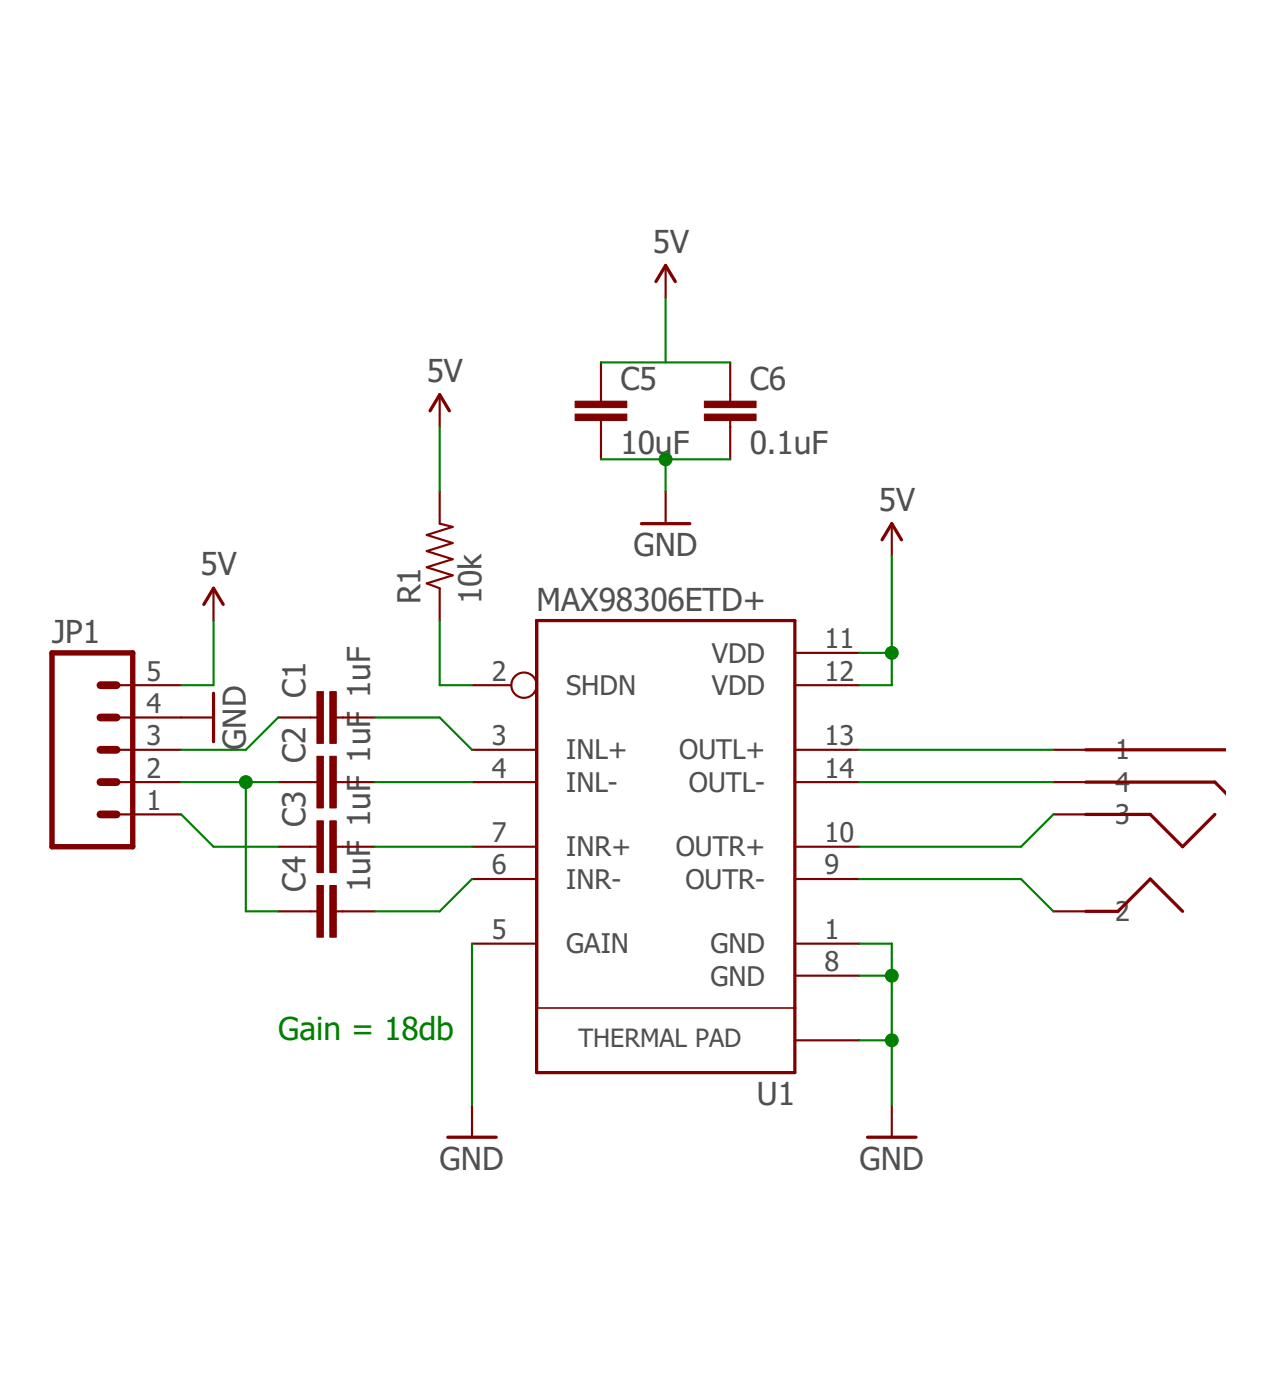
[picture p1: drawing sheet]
<?xml version="1.0" encoding="utf-8"?>
<!DOCTYPE eagle SYSTEM "eagle.dtd">
<!--
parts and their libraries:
SparkFun-PowerIC: Licensing: CC v3.0 Share-Alike You are welcome to use this library for commercial purposes.
-->
<eagle version="6.0">
<drawing>
<settings>
<setting alwaysvectorfont="no"/>
<setting verticaltext="up"/>
</settings>
<grid distance="0.1" unitdist="inch" unit="inch" style="lines" multiple="1" display="no" altdistance="0.01" altunitdist="inch" altunit="inch"/>
<schematic xreflabel="%F%N/%S.%C%R" xrefpart="/%S.%C%R">
<libraries>
<library name="SparkFun-PowerIC">
<symbols>
<symbol name="MAX98306">
<wire x1="-10.16" y1="17.78" x2="-10.16" y2="-12.7" width="0.254" layer="94"/>
<wire x1="-10.16" y1="-12.7" x2="-10.16" y2="-17.78" width="0.254" layer="94"/>
<wire x1="-10.16" y1="-17.78" x2="10.16" y2="-17.78" width="0.254" layer="94"/>
<wire x1="10.16" y1="-17.78" x2="10.16" y2="-12.7" width="0.254" layer="94"/>
<wire x1="10.16" y1="-12.7" x2="10.16" y2="17.78" width="0.254" layer="94"/>
<wire x1="10.16" y1="17.78" x2="-10.16" y2="17.78" width="0.254" layer="94"/>
<wire x1="-10.16" y1="-12.7" x2="10.16" y2="-12.7" width="0.127" layer="94"/>
<wire x1="-10.16" y1="17.78" x2="-10.16" y2="-12.7" width="0.254" layer="94"/>
<text x="10.16" y="-20.32" size="1.778" layer="95" rot="MR0">&gt;NAME</text>
<text x="-10.16" y="20.32" size="1.778" layer="95" rot="MR180">&gt;VALUE</text>
<text x="-6.858" y="-15.748" size="1.4224" layer="95" ratio="10">THERMAL PAD</text>
<pin name="VDD@2" x="15.24" y="12.7" length="middle" direction="pwr" rot="R180"/>
<pin name="INL+" x="-15.24" y="7.62" length="middle"/>
<pin name="INL-" x="-15.24" y="5.08" length="middle"/>
<pin name="GND@1" x="15.24" y="-7.62" length="middle" direction="pwr" rot="R180"/>
<pin name="OUTL+" x="15.24" y="7.62" length="middle" rot="R180"/>
<pin name="OUTL-" x="15.24" y="5.08" length="middle" rot="R180"/>
<pin name="SHDN" x="-15.24" y="12.7" length="middle" direction="in" function="dot"/>
<pin name="GND@3" x="15.24" y="-15.24" visible="off" length="middle" direction="pwr" rot="R180"/>
<pin name="GAIN" x="-15.24" y="-7.62" length="middle" direction="pas"/>
<pin name="INR+" x="-15.24" y="0" length="middle"/>
<pin name="INR-" x="-15.24" y="-2.54" length="middle"/>
<pin name="OUTR+" x="15.24" y="0" length="middle" rot="R180"/>
<pin name="OUTR-" x="15.24" y="-2.54" length="middle" rot="R180"/>
<pin name="GND@2" x="15.24" y="-10.16" length="middle" direction="pwr" rot="R180"/>
<pin name="VDD@1" x="15.24" y="15.24" length="middle" direction="pwr" rot="R180"/>
</symbol>
</symbols>
<devicesets>
<deviceset name="MAX98306" prefix="U">
<gates>
<gate name="G$1" symbol="MAX98306" x="0" y="0"/>
</gates>
<devices>
<device name="ETD+" package="14-TDFN">
<connects>
<connect gate="G$1" pin="GAIN" pad="5"/>
<connect gate="G$1" pin="GND@1" pad="1"/>
<connect gate="G$1" pin="GND@2" pad="8"/>
<connect gate="G$1" pin="GND@3" pad="15"/>
<connect gate="G$1" pin="INL+" pad="3"/>
<connect gate="G$1" pin="INL-" pad="4"/>
<connect gate="G$1" pin="INR+" pad="7"/>
<connect gate="G$1" pin="INR-" pad="6"/>
<connect gate="G$1" pin="OUTL+" pad="13"/>
<connect gate="G$1" pin="OUTL-" pad="14"/>
<connect gate="G$1" pin="OUTR+" pad="10"/>
<connect gate="G$1" pin="OUTR-" pad="9"/>
<connect gate="G$1" pin="SHDN" pad="2"/>
<connect gate="G$1" pin="VDD@1" pad="11"/>
<connect gate="G$1" pin="VDD@2" pad="12"/>
</connects>
<technologies>
<technology name=""/>
</technologies>
</device>
</devices>
</deviceset>
</devicesets>
</library>
<library name="SparkFun-Passives">
<symbols>
<symbol name="CAP">
<wire x1="0" y1="2.54" x2="0" y2="2.032" width="0.1524" layer="94"/>
<wire x1="0" y1="0" x2="0" y2="0.508" width="0.1524" layer="94"/>
<text x="1.524" y="2.921" size="1.778" layer="95">&gt;NAME</text>
<text x="1.524" y="-2.159" size="1.778" layer="96">&gt;VALUE</text>
<rectangle x1="-2.032" y1="0.508" x2="2.032" y2="1.016" layer="94"/>
<rectangle x1="-2.032" y1="1.524" x2="2.032" y2="2.032" layer="94"/>
<pin name="1" x="0" y="5.08" visible="off" length="short" direction="pas" swaplevel="1" rot="R270"/>
<pin name="2" x="0" y="-2.54" visible="off" length="short" direction="pas" swaplevel="1" rot="R90"/>
</symbol>
<symbol name="RESISTOR">
<wire x1="-2.54" y1="0" x2="-2.159" y2="1.016" width="0.1524" layer="94"/>
<wire x1="-2.159" y1="1.016" x2="-1.524" y2="-1.016" width="0.1524" layer="94"/>
<wire x1="-1.524" y1="-1.016" x2="-0.889" y2="1.016" width="0.1524" layer="94"/>
<wire x1="-0.889" y1="1.016" x2="-0.254" y2="-1.016" width="0.1524" layer="94"/>
<wire x1="-0.254" y1="-1.016" x2="0.381" y2="1.016" width="0.1524" layer="94"/>
<wire x1="0.381" y1="1.016" x2="1.016" y2="-1.016" width="0.1524" layer="94"/>
<wire x1="1.016" y1="-1.016" x2="1.651" y2="1.016" width="0.1524" layer="94"/>
<wire x1="1.651" y1="1.016" x2="2.286" y2="-1.016" width="0.1524" layer="94"/>
<wire x1="2.286" y1="-1.016" x2="2.54" y2="0" width="0.1524" layer="94"/>
<text x="-3.81" y="1.4986" size="1.778" layer="95">&gt;NAME</text>
<text x="-3.81" y="-3.302" size="1.778" layer="96">&gt;VALUE</text>
<pin name="2" x="5.08" y="0" visible="off" length="short" direction="pas" swaplevel="1" rot="R180"/>
<pin name="1" x="-5.08" y="0" visible="off" length="short" direction="pas" swaplevel="1"/>
</symbol>
</symbols>
<devicesets>
<deviceset name="CAP" prefix="C" uservalue="yes">
<gates>
<gate name="G$1" symbol="CAP" x="0" y="0"/>
</gates>
<devices>
<device name="PTH" package="CAP-PTH-SMALL">
<connects>
<connect gate="G$1" pin="1" pad="1"/>
<connect gate="G$1" pin="2" pad="2"/>
</connects>
<technologies>
<technology name=""/>
</technologies>
</device>
<device name="PTH2" package="CAP-PTH-SMALL2">
<connects>
<connect gate="G$1" pin="1" pad="1"/>
<connect gate="G$1" pin="2" pad="2"/>
</connects>
<technologies>
<technology name=""/>
</technologies>
</device>
<device name="0805" package="0805">
<connects>
<connect gate="G$1" pin="1" pad="1"/>
<connect gate="G$1" pin="2" pad="2"/>
</connects>
<technologies>
<technology name=""/>
</technologies>
</device>
<device name="PTH3" package="CAP-PTH-LARGE">
<connects>
<connect gate="G$1" pin="1" pad="1"/>
<connect gate="G$1" pin="2" pad="2"/>
</connects>
<technologies>
<technology name=""/>
</technologies>
</device>
<device name="SMD" package="GRM43D">
<connects>
<connect gate="G$1" pin="1" pad="A"/>
<connect gate="G$1" pin="2" pad="C"/>
</connects>
<technologies>
<technology name=""/>
</technologies>
</device>
<device name="0603-CAP" package="0603-CAP">
<connects>
<connect gate="G$1" pin="1" pad="1"/>
<connect gate="G$1" pin="2" pad="2"/>
</connects>
<technologies>
<technology name=""/>
</technologies>
</device>
<device name="0402-CAP" package="0402-CAP">
<connects>
<connect gate="G$1" pin="1" pad="1"/>
<connect gate="G$1" pin="2" pad="2"/>
</connects>
<technologies>
<technology name=""/>
</technologies>
</device>
<device name="PTH1" package="CAP-PTH-5MM">
<connects>
<connect gate="G$1" pin="1" pad="1"/>
<connect gate="G$1" pin="2" pad="2"/>
</connects>
<technologies>
<technology name=""/>
</technologies>
</device>
<device name="_" package="AXIAL-5MM">
<connects>
<connect gate="G$1" pin="1" pad="P$1"/>
<connect gate="G$1" pin="2" pad="P$2"/>
</connects>
<technologies>
<technology name=""/>
</technologies>
</device>
<device name="1210" package="1210">
<connects>
<connect gate="G$1" pin="1" pad="1"/>
<connect gate="G$1" pin="2" pad="2"/>
</connects>
<technologies>
<technology name=""/>
</technologies>
</device>
<device name="1206" package="1206">
<connects>
<connect gate="G$1" pin="1" pad="1"/>
<connect gate="G$1" pin="2" pad="2"/>
</connects>
<technologies>
<technology name=""/>
</technologies>
</device>
<device name="ASMD" package="CTZ3">
<connects>
<connect gate="G$1" pin="1" pad="+"/>
<connect gate="G$1" pin="2" pad="-"/>
</connects>
<technologies>
<technology name=""/>
</technologies>
</device>
<device name="KIT" package="CAP-PTH-SMALL-KIT">
<connects>
<connect gate="G$1" pin="1" pad="1"/>
<connect gate="G$1" pin="2" pad="2"/>
</connects>
<technologies>
<technology name=""/>
</technologies>
</device>
<device name="EZ" package="CAP-PTH-SMALLEZ">
<connects>
<connect gate="G$1" pin="1" pad="1"/>
<connect gate="G$1" pin="2" pad="2"/>
</connects>
<technologies>
<technology name=""/>
</technologies>
</device>
</devices>
</deviceset>
<deviceset name="RESISTOR" prefix="R" uservalue="yes">
<gates>
<gate name="G$1" symbol="RESISTOR" x="0" y="0"/>
</gates>
<devices>
<device name="1206" package="1206">
<connects>
<connect gate="G$1" pin="1" pad="1"/>
<connect gate="G$1" pin="2" pad="2"/>
</connects>
<technologies>
<technology name=""/>
</technologies>
</device>
<device name="AXIAL-0.3" package="AXIAL-0.3">
<connects>
<connect gate="G$1" pin="1" pad="P$1"/>
<connect gate="G$1" pin="2" pad="P$2"/>
</connects>
<technologies>
<technology name=""/>
</technologies>
</device>
<device name="2010" package="R2010">
<connects>
<connect gate="G$1" pin="1" pad="1"/>
<connect gate="G$1" pin="2" pad="2"/>
</connects>
<technologies>
<technology name=""/>
</technologies>
</device>
<device name="0805-RES" package="0805">
<connects>
<connect gate="G$1" pin="1" pad="1"/>
<connect gate="G$1" pin="2" pad="2"/>
</connects>
<technologies>
<technology name=""/>
</technologies>
</device>
<device name="0603-RES" package="0603-RES">
<connects>
<connect gate="G$1" pin="1" pad="1"/>
<connect gate="G$1" pin="2" pad="2"/>
</connects>
<technologies>
<technology name=""/>
</technologies>
</device>
<device name="0402-RES" package="0402-RES">
<connects>
<connect gate="G$1" pin="1" pad="1"/>
<connect gate="G$1" pin="2" pad="2"/>
</connects>
<technologies>
<technology name=""/>
</technologies>
</device>
<device name="PTH-1/6W" package="1/6W-RES">
<connects>
<connect gate="G$1" pin="1" pad="1"/>
<connect gate="G$1" pin="2" pad="2"/>
</connects>
<technologies>
<technology name=""/>
</technologies>
</device>
<device name="2512" package="R2512">
<connects>
<connect gate="G$1" pin="1" pad="1"/>
<connect gate="G$1" pin="2" pad="2"/>
</connects>
<technologies>
<technology name=""/>
</technologies>
</device>
<device name="PTH-1/4W" package="AXIAL-0.4">
<connects>
<connect gate="G$1" pin="1" pad="P$1"/>
<connect gate="G$1" pin="2" pad="P$2"/>
</connects>
<technologies>
<technology name=""/>
</technologies>
</device>
<device name="PTH-1/2W" package="AXIAL-0.5">
<connects>
<connect gate="G$1" pin="1" pad="P$1"/>
<connect gate="G$1" pin="2" pad="P$2"/>
</connects>
<technologies>
<technology name=""/>
</technologies>
</device>
<device name="PTH-1W" package="AXIAL-0.6">
<connects>
<connect gate="G$1" pin="1" pad="P$1"/>
<connect gate="G$1" pin="2" pad="P$2"/>
</connects>
<technologies>
<technology name=""/>
</technologies>
</device>
<device name="PTH-2W" package="AXIAL-0.8">
<connects>
<connect gate="G$1" pin="1" pad="P$1"/>
<connect gate="G$1" pin="2" pad="P$2"/>
</connects>
<technologies>
<technology name=""/>
</technologies>
</device>
<device name="KIT" package="AXIAL-0.3-KIT">
<connects>
<connect gate="G$1" pin="1" pad="P$1"/>
<connect gate="G$1" pin="2" pad="P$2"/>
</connects>
<technologies>
<technology name=""/>
</technologies>
</device>
<device name="EZ" package="AXIAL-0.3EZ">
<connects>
<connect gate="G$1" pin="1" pad="P$1"/>
<connect gate="G$1" pin="2" pad="P$2"/>
</connects>
<technologies>
<technology name=""/>
</technologies>
</device>
</devices>
</deviceset>
</devicesets>
</library>
<library name="SparkFun-Aesthetics">
<symbols>
<symbol name="5V">
<wire x1="0.762" y1="1.27" x2="0" y2="2.54" width="0.254" layer="94"/>
<wire x1="0" y1="2.54" x2="-0.762" y2="1.27" width="0.254" layer="94"/>
<text x="-1.016" y="3.556" size="1.778" layer="96">&gt;VALUE</text>
<pin name="5V" x="0" y="0" visible="off" length="short" direction="sup" rot="R90"/>
</symbol>
<symbol name="DGND">
<wire x1="-1.905" y1="0" x2="1.905" y2="0" width="0.254" layer="94"/>
<text x="-2.54" y="-2.54" size="1.778" layer="96">&gt;VALUE</text>
<pin name="GND" x="0" y="2.54" visible="off" length="short" direction="sup" rot="R270"/>
</symbol>
</symbols>
<devicesets>
<deviceset name="5V">
<gates>
<gate name="G$1" symbol="5V" x="0" y="0"/>
</gates>
<devices>
<device name="">
<technologies>
<technology name=""/>
</technologies>
</device>
</devices>
</deviceset>
<deviceset name="GND" prefix="GND">
<gates>
<gate name="1" symbol="DGND" x="0" y="0"/>
</gates>
<devices>
<device name="">
<technologies>
<technology name=""/>
</technologies>
</device>
</devices>
</deviceset>
</devicesets>
</library>
<library name="SparkFun-Connectors">
<symbols>
<symbol name="M05">
<wire x1="3.81" y1="-7.62" x2="-2.54" y2="-7.62" width="0.4064" layer="94"/>
<wire x1="1.27" y1="0" x2="2.54" y2="0" width="0.6096" layer="94"/>
<wire x1="1.27" y1="-2.54" x2="2.54" y2="-2.54" width="0.6096" layer="94"/>
<wire x1="1.27" y1="-5.08" x2="2.54" y2="-5.08" width="0.6096" layer="94"/>
<wire x1="-2.54" y1="7.62" x2="-2.54" y2="-7.62" width="0.4064" layer="94"/>
<wire x1="3.81" y1="-7.62" x2="3.81" y2="7.62" width="0.4064" layer="94"/>
<wire x1="-2.54" y1="7.62" x2="3.81" y2="7.62" width="0.4064" layer="94"/>
<wire x1="1.27" y1="5.08" x2="2.54" y2="5.08" width="0.6096" layer="94"/>
<wire x1="1.27" y1="2.54" x2="2.54" y2="2.54" width="0.6096" layer="94"/>
<text x="-2.54" y="-10.16" size="1.778" layer="96">&gt;VALUE</text>
<text x="-2.54" y="8.382" size="1.778" layer="95">&gt;NAME</text>
<pin name="1" x="7.62" y="-5.08" visible="pad" length="middle" direction="pas" swaplevel="1" rot="R180"/>
<pin name="2" x="7.62" y="-2.54" visible="pad" length="middle" direction="pas" swaplevel="1" rot="R180"/>
<pin name="3" x="7.62" y="0" visible="pad" length="middle" direction="pas" swaplevel="1" rot="R180"/>
<pin name="4" x="7.62" y="2.54" visible="pad" length="middle" direction="pas" swaplevel="1" rot="R180"/>
<pin name="5" x="7.62" y="5.08" visible="pad" length="middle" direction="pas" swaplevel="1" rot="R180"/>
</symbol>
</symbols>
<devicesets>
<deviceset name="M05" prefix="JP" uservalue="yes">
<gates>
<gate name="G$1" symbol="M05" x="-2.54" y="0"/>
</gates>
<devices>
<device name="PTH" package="1X05">
<connects>
<connect gate="G$1" pin="1" pad="1"/>
<connect gate="G$1" pin="2" pad="2"/>
<connect gate="G$1" pin="3" pad="3"/>
<connect gate="G$1" pin="4" pad="4"/>
<connect gate="G$1" pin="5" pad="5"/>
</connects>
<technologies>
<technology name=""/>
</technologies>
</device>
<device name="1.27MM" package="1X05-1.27MM">
<connects>
<connect gate="G$1" pin="1" pad="1"/>
<connect gate="G$1" pin="2" pad="2"/>
<connect gate="G$1" pin="3" pad="3"/>
<connect gate="G$1" pin="4" pad="4"/>
<connect gate="G$1" pin="5" pad="5"/>
</connects>
<technologies>
<technology name=""/>
</technologies>
</device>
<device name="LOCK" package="1X05_LOCK">
<connects>
<connect gate="G$1" pin="1" pad="1"/>
<connect gate="G$1" pin="2" pad="2"/>
<connect gate="G$1" pin="3" pad="3"/>
<connect gate="G$1" pin="4" pad="4"/>
<connect gate="G$1" pin="5" pad="5"/>
</connects>
<technologies>
<technology name=""/>
</technologies>
</device>
<device name="LOCK_LONGPADS" package="1X05_LOCK_LONGPADS">
<connects>
<connect gate="G$1" pin="1" pad="1"/>
<connect gate="G$1" pin="2" pad="2"/>
<connect gate="G$1" pin="3" pad="3"/>
<connect gate="G$1" pin="4" pad="4"/>
<connect gate="G$1" pin="5" pad="5"/>
</connects>
<technologies>
<technology name=""/>
</technologies>
</device>
<device name="PTH_LONGPADS" package="1X05_LONGPADS">
<connects>
<connect gate="G$1" pin="1" pad="1"/>
<connect gate="G$1" pin="2" pad="2"/>
<connect gate="G$1" pin="3" pad="3"/>
<connect gate="G$1" pin="4" pad="4"/>
<connect gate="G$1" pin="5" pad="5"/>
</connects>
<technologies>
<technology name=""/>
</technologies>
</device>
<device name="SMD" package="1X05-1MM">
<connects>
<connect gate="G$1" pin="1" pad="1"/>
<connect gate="G$1" pin="2" pad="2"/>
<connect gate="G$1" pin="3" pad="3"/>
<connect gate="G$1" pin="4" pad="4"/>
<connect gate="G$1" pin="5" pad="5"/>
</connects>
<technologies>
<technology name=""/>
</technologies>
</device>
<device name="SMD2" package="1X05-1MM-RA">
<connects>
<connect gate="G$1" pin="1" pad="1"/>
<connect gate="G$1" pin="2" pad="2"/>
<connect gate="G$1" pin="3" pad="3"/>
<connect gate="G$1" pin="4" pad="4"/>
<connect gate="G$1" pin="5" pad="5"/>
</connects>
<technologies>
<technology name=""/>
</technologies>
</device>
</devices>
</deviceset>
</devicesets>
</library>
<library name="my-custom-parts">
<symbols>
<symbol name="TRRS-2.5MM-FEMALE">
<wire x1="5.08" y1="5.08" x2="0" y2="5.08" width="0.254" layer="94"/>
<wire x1="0" y1="5.08" x2="-2.54" y2="2.54" width="0.254" layer="94"/>
<wire x1="-2.54" y1="2.54" x2="-5.08" y2="5.08" width="0.254" layer="94"/>
<wire x1="5.08" y1="-2.54" x2="2.54" y2="-2.54" width="0.254" layer="94"/>
<wire x1="2.54" y1="-2.54" x2="0" y2="0" width="0.254" layer="94"/>
<wire x1="0" y1="0" x2="-2.54" y2="-2.54" width="0.254" layer="94"/>
<wire x1="5.08" y1="7.62" x2="-5.08" y2="7.62" width="0.254" layer="94"/>
<wire x1="-5.08" y1="7.62" x2="-7.62" y2="5.08" width="0.254" layer="94"/>
<wire x1="-7.62" y1="5.08" x2="-10.16" y2="7.62" width="0.254" layer="94"/>
<wire x1="5.08" y1="10.16" x2="-12.7" y2="10.16" width="0.254" layer="94"/>
<wire x1="-12.7" y1="10.16" x2="-12.7" y2="5.08" width="0.254" layer="94"/>
<wire x1="-12.7" y1="5.08" x2="-11.43" y2="5.08" width="0.254" layer="94"/>
<wire x1="-11.43" y1="5.08" x2="-11.43" y2="0" width="0.254" layer="94"/>
<wire x1="-11.43" y1="0" x2="-13.97" y2="0" width="0.254" layer="94"/>
<wire x1="-13.97" y1="0" x2="-13.97" y2="5.08" width="0.254" layer="94"/>
<wire x1="-13.97" y1="5.08" x2="-12.7" y2="5.08" width="0.254" layer="94"/>
<pin name="1" x="7.62" y="10.16" visible="pin" length="short" rot="R180"/>
<pin name="2" x="7.62" y="-2.54" visible="pin" length="short" rot="R180"/>
<pin name="3" x="7.62" y="5.08" visible="pin" length="short" rot="R180"/>
<pin name="4" x="7.62" y="7.62" visible="pin" length="short" rot="R180"/>
</symbol>
</symbols>
<devicesets>
<deviceset name="TRRS-2.5MM-FEMALE">
<gates>
<gate name="G$1" symbol="TRRS-2.5MM-FEMALE" x="2.54" y="-2.54"/>
</gates>
<devices>
<device name="4-CON" package="TRRS-2.5MM-JACK-SMD">
<connects>
<connect gate="G$1" pin="1" pad="P1"/>
<connect gate="G$1" pin="2" pad="P2"/>
<connect gate="G$1" pin="3" pad="P3"/>
<connect gate="G$1" pin="4" pad="P4 P4.1"/>
</connects>
<technologies>
<technology name=""/>
</technologies>
</device>
</devices>
</deviceset>
</devicesets>
</library>
</libraries>
<attributes>
</attributes>
<variantdefs>
</variantdefs>
<classes>
<class number="0" name="default" width="0" drill="0">
</class>
</classes>
<parts>
<part name="U1" library="SparkFun-PowerIC" deviceset="MAX98306" device="ETD+"/>
<part name="C1" library="SparkFun-Passives" deviceset="CAP" device="0402-CAP" value="1uF"/>
<part name="C2" library="SparkFun-Passives" deviceset="CAP" device="0402-CAP" value="1uF"/>
<part name="C3" library="SparkFun-Passives" deviceset="CAP" device="0402-CAP" value="1uF"/>
<part name="C4" library="SparkFun-Passives" deviceset="CAP" device="0402-CAP" value="1uF"/>
<part name="C5" library="SparkFun-Passives" deviceset="CAP" device="0805" value="10uF"/>
<part name="C6" library="SparkFun-Passives" deviceset="CAP" device="0402-CAP" value="0.1uF"/>
<part name="U$1" library="SparkFun-Aesthetics" deviceset="5V" device=""/>
<part name="U$2" library="SparkFun-Aesthetics" deviceset="5V" device=""/>
<part name="GND1" library="SparkFun-Aesthetics" deviceset="GND" device=""/>
<part name="GND2" library="SparkFun-Aesthetics" deviceset="GND" device=""/>
<part name="GND3" library="SparkFun-Aesthetics" deviceset="GND" device=""/>
<part name="R1" library="SparkFun-Passives" deviceset="RESISTOR" device="0603-RES" value="10k"/>
<part name="U$3" library="SparkFun-Aesthetics" deviceset="5V" device=""/>
<part name="U$4" library="my-custom-parts" deviceset="TRRS-2.5MM-FEMALE" device="4-CON"/>
<part name="JP1" library="SparkFun-Connectors" deviceset="M05" device="PTH"/>
<part name="GND4" library="SparkFun-Aesthetics" deviceset="GND" device=""/>
<part name="U$5" library="SparkFun-Aesthetics" deviceset="5V" device=""/>
</parts>
<sheets>
<sheet>
<plain>
<text x="0" y="12.7" size="1.778" layer="91">Gain = 18db</text>
</plain>
<instances>
<instance part="U1" gate="G$1" x="30.48" y="27.94"/>
<instance part="C1" gate="G$1" x="5.08" y="38.1" rot="R90"/>
<instance part="C2" gate="G$1" x="5.08" y="33.02" rot="R90"/>
<instance part="C3" gate="G$1" x="5.08" y="27.94" rot="R90"/>
<instance part="C4" gate="G$1" x="5.08" y="22.86" rot="R90"/>
<instance part="C5" gate="G$1" x="25.4" y="60.96"/>
<instance part="C6" gate="G$1" x="35.56" y="60.96"/>
<instance part="U$1" gate="G$1" x="48.26" y="50.8"/>
<instance part="U$2" gate="G$1" x="30.48" y="71.12"/>
<instance part="GND1" gate="1" x="30.48" y="53.34"/>
<instance part="GND2" gate="1" x="48.26" y="5.08"/>
<instance part="GND3" gate="1" x="15.24" y="5.08"/>
<instance part="R1" gate="G$1" x="12.7" y="50.8" rot="R90"/>
<instance part="U$3" gate="G$1" x="12.7" y="60.96"/>
<instance part="U$4" gate="G$1" x="68.58" y="25.4" rot="MR0"/>
<instance part="JP1" gate="G$1" x="-15.24" y="35.56"/>
<instance part="GND4" gate="1" x="-5.08" y="38.1" rot="R90"/>
<instance part="U$5" gate="G$1" x="-5.08" y="45.72"/>
</instances>
<busses>
</busses>
<nets>
<net name="N$1" class="0">
<segment>
<pinref part="U1" gate="G$1" pin="INL+"/>
<pinref part="C1" gate="G$1" pin="2"/>
<wire x1="15.24" y1="35.56" x2="12.7" y2="38.1" width="0.1524" layer="91"/>
<wire x1="12.7" y1="38.1" x2="7.62" y2="38.1" width="0.1524" layer="91"/>
</segment>
</net>
<net name="N$2" class="0">
<segment>
<pinref part="U1" gate="G$1" pin="INL-"/>
<pinref part="C2" gate="G$1" pin="2"/>
<wire x1="15.24" y1="33.02" x2="7.62" y2="33.02" width="0.1524" layer="91"/>
</segment>
</net>
<net name="N$3" class="0">
<segment>
<pinref part="U1" gate="G$1" pin="INR+"/>
<pinref part="C3" gate="G$1" pin="2"/>
<wire x1="15.24" y1="27.94" x2="7.62" y2="27.94" width="0.1524" layer="91"/>
</segment>
</net>
<net name="N$4" class="0">
<segment>
<pinref part="U1" gate="G$1" pin="INR-"/>
<pinref part="C4" gate="G$1" pin="2"/>
<wire x1="15.24" y1="25.4" x2="12.7" y2="22.86" width="0.1524" layer="91"/>
<wire x1="12.7" y1="22.86" x2="7.62" y2="22.86" width="0.1524" layer="91"/>
</segment>
</net>
<net name="5V" class="0">
<segment>
<pinref part="U1" gate="G$1" pin="VDD@1"/>
<pinref part="U$1" gate="G$1" pin="5V"/>
<wire x1="45.72" y1="43.18" x2="48.26" y2="43.18" width="0.1524" layer="91"/>
<wire x1="48.26" y1="43.18" x2="48.26" y2="50.8" width="0.1524" layer="91"/>
<pinref part="U1" gate="G$1" pin="VDD@2"/>
<wire x1="45.72" y1="40.64" x2="48.26" y2="40.64" width="0.1524" layer="91"/>
<wire x1="48.26" y1="40.64" x2="48.26" y2="43.18" width="0.1524" layer="91"/>
<junction x="48.26" y="43.18"/>
</segment>
<segment>
<pinref part="C5" gate="G$1" pin="1"/>
<pinref part="C6" gate="G$1" pin="1"/>
<wire x1="25.4" y1="66.04" x2="30.48" y2="66.04" width="0.1524" layer="91"/>
<pinref part="U$2" gate="G$1" pin="5V"/>
<wire x1="30.48" y1="66.04" x2="35.56" y2="66.04" width="0.1524" layer="91"/>
<wire x1="30.48" y1="71.12" x2="30.48" y2="66.04" width="0.1524" layer="91"/>
</segment>
<segment>
<pinref part="U$3" gate="G$1" pin="5V"/>
<pinref part="R1" gate="G$1" pin="2"/>
<wire x1="12.7" y1="60.96" x2="12.7" y2="55.88" width="0.1524" layer="91"/>
</segment>
<segment>
<pinref part="JP1" gate="G$1" pin="5"/>
<wire x1="-7.62" y1="40.64" x2="-5.08" y2="40.64" width="0.1524" layer="91"/>
<wire x1="-5.08" y1="40.64" x2="-5.08" y2="45.72" width="0.1524" layer="91"/>
<pinref part="U$5" gate="G$1" pin="5V"/>
</segment>
</net>
<net name="GND" class="0">
<segment>
<pinref part="C5" gate="G$1" pin="2"/>
<pinref part="C6" gate="G$1" pin="2"/>
<wire x1="25.4" y1="58.42" x2="30.48" y2="58.42" width="0.1524" layer="91"/>
<wire x1="30.48" y1="58.42" x2="35.56" y2="58.42" width="0.1524" layer="91"/>
<wire x1="30.48" y1="58.42" x2="30.48" y2="55.88" width="0.1524" layer="91"/>
<pinref part="GND1" gate="1" pin="GND"/>
<junction x="30.48" y="58.42"/>
</segment>
<segment>
<pinref part="U1" gate="G$1" pin="GAIN"/>
<pinref part="GND3" gate="1" pin="GND"/>
<wire x1="15.24" y1="20.32" x2="15.24" y2="7.62" width="0.1524" layer="91"/>
</segment>
<segment>
<pinref part="U1" gate="G$1" pin="GND@3"/>
<pinref part="GND2" gate="1" pin="GND"/>
<wire x1="45.72" y1="12.7" x2="48.26" y2="12.7" width="0.1524" layer="91"/>
<wire x1="48.26" y1="12.7" x2="48.26" y2="7.62" width="0.1524" layer="91"/>
<pinref part="U1" gate="G$1" pin="GND@2"/>
<wire x1="45.72" y1="17.78" x2="48.26" y2="17.78" width="0.1524" layer="91"/>
<wire x1="48.26" y1="17.78" x2="48.26" y2="12.7" width="0.1524" layer="91"/>
<pinref part="U1" gate="G$1" pin="GND@1"/>
<wire x1="45.72" y1="20.32" x2="48.26" y2="20.32" width="0.1524" layer="91"/>
<wire x1="48.26" y1="20.32" x2="48.26" y2="17.78" width="0.1524" layer="91"/>
<junction x="48.26" y="17.78"/>
<junction x="48.26" y="12.7"/>
</segment>
<segment>
<pinref part="JP1" gate="G$1" pin="4"/>
<pinref part="GND4" gate="1" pin="GND"/>
</segment>
</net>
<net name="N$7" class="0">
<segment>
<pinref part="R1" gate="G$1" pin="1"/>
<pinref part="U1" gate="G$1" pin="SHDN"/>
<wire x1="12.7" y1="45.72" x2="12.7" y2="40.64" width="0.1524" layer="91"/>
<wire x1="12.7" y1="40.64" x2="15.24" y2="40.64" width="0.1524" layer="91"/>
</segment>
</net>
<net name="N$8" class="0">
<segment>
<pinref part="C1" gate="G$1" pin="1"/>
<wire x1="0" y1="38.1" x2="-2.54" y2="35.56" width="0.1524" layer="91"/>
<wire x1="-2.54" y1="35.56" x2="-7.62" y2="35.56" width="0.1524" layer="91"/>
<pinref part="JP1" gate="G$1" pin="3"/>
</segment>
</net>
<net name="N$9" class="0">
<segment>
<pinref part="C2" gate="G$1" pin="1"/>
<wire x1="0" y1="33.02" x2="-2.54" y2="33.02" width="0.1524" layer="91"/>
<pinref part="C4" gate="G$1" pin="1"/>
<wire x1="-2.54" y1="33.02" x2="-7.62" y2="33.02" width="0.1524" layer="91"/>
<wire x1="0" y1="22.86" x2="-2.54" y2="22.86" width="0.1524" layer="91"/>
<wire x1="-2.54" y1="22.86" x2="-2.54" y2="33.02" width="0.1524" layer="91"/>
<junction x="-2.54" y="33.02"/>
<pinref part="JP1" gate="G$1" pin="2"/>
</segment>
</net>
<net name="N$10" class="0">
<segment>
<pinref part="C3" gate="G$1" pin="1"/>
<wire x1="0" y1="27.94" x2="-5.08" y2="27.94" width="0.1524" layer="91"/>
<wire x1="-5.08" y1="27.94" x2="-7.62" y2="30.48" width="0.1524" layer="91"/>
<pinref part="JP1" gate="G$1" pin="1"/>
</segment>
</net>
<net name="N$5" class="0">
<segment>
<pinref part="U$4" gate="G$1" pin="2"/>
<pinref part="U1" gate="G$1" pin="OUTR-"/>
<wire x1="60.96" y1="22.86" x2="58.42" y2="25.4" width="0.1524" layer="91"/>
<wire x1="58.42" y1="25.4" x2="45.72" y2="25.4" width="0.1524" layer="91"/>
</segment>
</net>
<net name="N$6" class="0">
<segment>
<pinref part="U$4" gate="G$1" pin="3"/>
<pinref part="U1" gate="G$1" pin="OUTR+"/>
<wire x1="60.96" y1="30.48" x2="58.42" y2="27.94" width="0.1524" layer="91"/>
<wire x1="58.42" y1="27.94" x2="45.72" y2="27.94" width="0.1524" layer="91"/>
</segment>
</net>
<net name="N$11" class="0">
<segment>
<pinref part="U$4" gate="G$1" pin="4"/>
<pinref part="U1" gate="G$1" pin="OUTL-"/>
<wire x1="60.96" y1="33.02" x2="45.72" y2="33.02" width="0.1524" layer="91"/>
</segment>
</net>
<net name="N$12" class="0">
<segment>
<pinref part="U$4" gate="G$1" pin="1"/>
<pinref part="U1" gate="G$1" pin="OUTL+"/>
<wire x1="60.96" y1="35.56" x2="45.72" y2="35.56" width="0.1524" layer="91"/>
</segment>
</net>
</nets>
</sheet>
</sheets>
</schematic>
</drawing>
</eagle>
